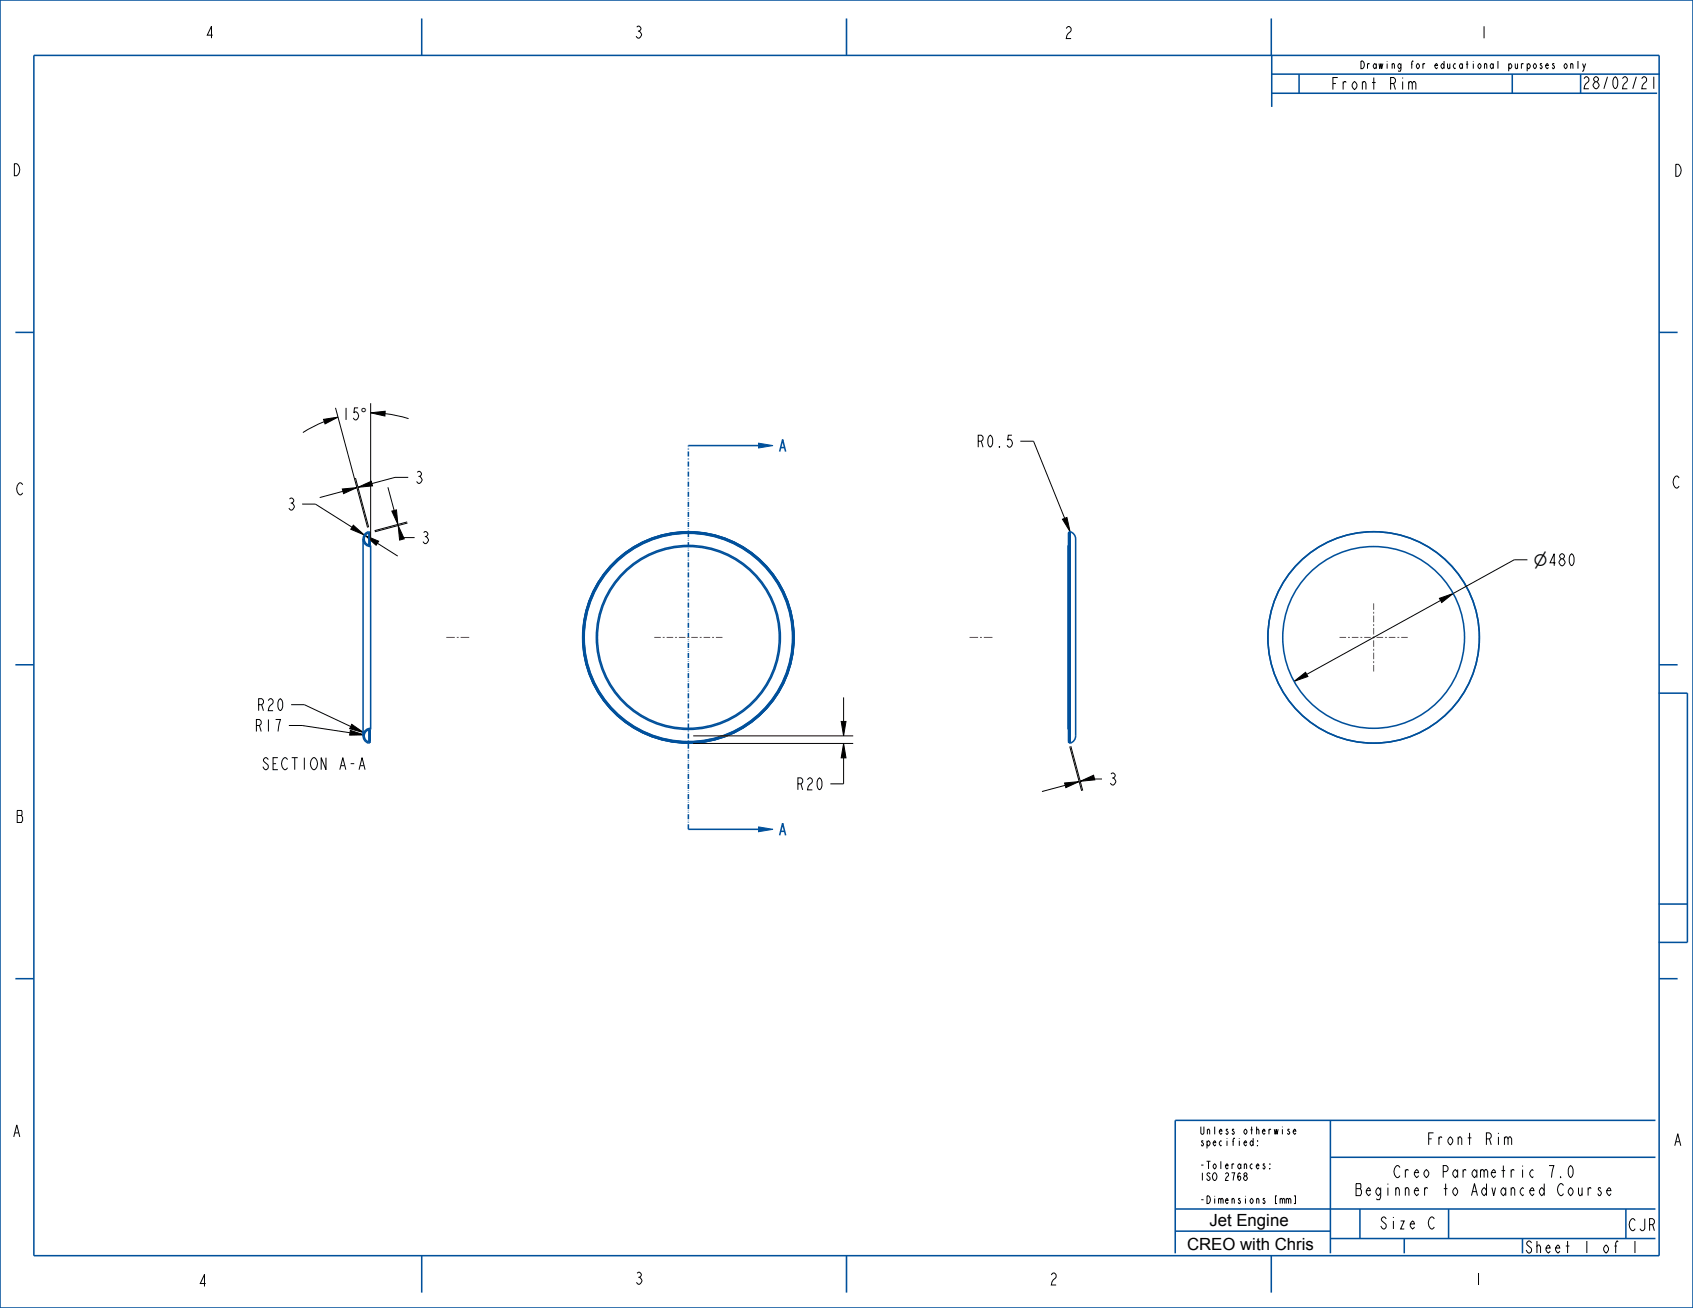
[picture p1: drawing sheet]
<svg xmlns="http://www.w3.org/2000/svg" width="559mm" height="432mm" viewBox="0 0 559 432" stroke-linecap="round" stroke-linejoin="round" font-family="sans-serif">
<path d="M250.4 273l4.7 .8-4.7 .8z" fill="#00509b"/>
<path d="M250.4 273l4.7 .8-4.7 .8z" fill="none" stroke="#00509b" stroke-width=".33"/>
<path d="M257.3 275.8l1-4 1 4M257.7 274.4h1.2" fill="none" stroke="#00509b" stroke-width=".51"/>
<path d="M250.4 146.3l4.7 .8-4.7 .8z" fill="#00509b"/>
<path d="M250.4 146.3l4.7 .8-4.7 .8z" fill="none" stroke="#00509b" stroke-width=".33"/>
<g fill="none" stroke="#00509b" stroke-width=".51">
<path d="M0 0h558.8v431.8h-558.8zM11.2 18.3h536.4v396.2h-536.4zM139.2 6.1v12.2M279.4 6.1v12.2M419.6 6.1v12.2M419.8 18.2v17.1M419.8 30.8h127.2M419.8 24.5h128.1M428.8 24.5v6.3M499.1 24.5v6.3M5.1 109.7h6.1M547.6 109.7h6.1"/>
<path d="M227.2 147.1h23.2M257.3 149.1l1-4 1 4M257.7 147.8h1.2M119.8 177.9v65M121.8 175.9a2.12 2.12 0 0 0-1.6 2.3 2.12 2.12 0 0 0 2.1 1.9v60.7a2.13 2.13 0 0 0-2.1 1.9 2.13 2.13 0 0 0 1.6 2.3M121.8 175.9v4.1M121.8 175.9v.2M121.8 176.1v3.9M122.2 176l-.1-.4a2.42 2.42 0 0 0-2.3 2.5 2.42 2.42 0 0 0 2.5 2.3M122.2 176v4M122.2 176l-.4 .1M352.8 175.6v69.7"/>
<path d="M353.2 175.6h-.4M353.2 175.6v69.7M353.2 175.5l1.3 .9 .5 1.5v65l-.5 1.5-1.3 .9M353.2 175.5v.1M353.2 175.5v69.8M352.7 180v60.8M5.1 219.5h6.1M547.6 219.5h6.1M547.5 228.8h9.4v82.3h-9.4M121.7 245.3h.1M121.8 240.9v4.1M121.8 244.8l.4 .1"/>
<path d="M121.8 240.9v3.9M121.8 244.8v.2M122.2 244.9l-.1 .4h-.4M122.2 240.8v4.1M122.3 240.4a2.49 2.49 0 0 0-2.4 2.2 2.49 2.49 0 0 0 1.8 2.7M352.8 245.3h.4M353.2 245.3h.1M227.2 273.8h23.2M547.5 298.4h9.4M5.1 323.1h6.1M547.6 323.1h6.1M439.1 369.9v43.8"/>
<path d="M546.4 369.9h-158.5v43.8M387.9 399.1h158.5M439.1 382h107.3M448.9 399.1v9.8M478.1 399.1v9.8M536.7 399.1v9.8M139.2 414.5v12.2M279.4 414.5v12.2M387.9 406.4h51.2M419.6 414.5v12.2M439.1 408.9h107.3M463.5 408.9v4.8"/>
<circle cx="227.2" cy="210.4" r="34.9"/>
<circle cx="227.2" cy="210.4" r="34.4"/>
<circle cx="227.2" cy="210.4" r="34.5"/>
<circle cx="227.2" cy="210.4" r="30.4"/>
<circle cx="227.2" cy="210.4" r="30"/>
<circle cx="453.4" cy="210.4" r="34.9"/>
<circle cx="453.4" cy="210.4" r="30"/>
</g>
<path d="M227.2 273.8v-126.7" fill="none" stroke="#00509b" stroke-width=".51" stroke-dasharray="1.7 .5 .2 .3 .2 .5" stroke-linecap="butt"/>
<g fill="none" stroke="#000" stroke-width=".33">
<path d="M523.4 21l-.5 1.5M106.8 138.4l4.8-.7-4.3 2.2zM107 139.2l-4 1.8-3 1.8M110.7 134.6l10.6 39.6M122.3 136.3l4.8-.5-.1 1.5zM122.3 133.1v45.4M127.1 136.6l4.3 .7 3.4 .9M117.3 157.8l4.4 16.3M134.7 157.6h-4.3l-7.6 2M336.8 145.7h4.3l10.3 25.4M99.7 166.4h4.4l12.1 7.7M113 161.4l4.8-.4-4.4 2z"/>
<path d="M113.2 162.2l-7.7 2.1M116.6 173.4l3.6 3.2-4.4-1.9zM118.2 160.9l4.4-2 .4 1.5zM120.5 176.8l4.5 1.9-.9 1.3zM121 175.8l-.7 .7M124.6 179.3l6.7 4.3M128 160.9l2.1 7.6M129.3 168.7l1.6-.4 .4 4.8zM131.4 173.5l2 4.4-1.5 .4zM132.5 177.5h4.4M134.4 172.3l-10.8 2.9M134.5 172.7l-10.8 2.8"/>
<path d="M350.7 171.4l1.5-.6 1 4.7zM122.2 180l-.3 .4M475.1 197.5l4.5-1.6-3.7 3zM475.5 198.2l-44.2 24.4M504.1 184.8h-4.3l-20.2 11.1M95.3 239.5h4.4l15.8 2.4M96.1 232.6h4.4l15.3 7.2M116.1 239.1l4 2.8-4.7-1.3zM277.6 238.2h1.6l-.8 4.7zM278.4 230.2v8M427.1 224.9l3.8-3 .8 1.4zM115.6 241.1l4.6 1.5-4.8 .1z"/>
<path d="M121.4 240.6l-1.4 1.4M228.8 245.4h52.8M228.8 242.9h52.8M278.4 245.4l.8 4.8h-1.6zM278.4 250.2v8.6h-4.3M351.4 258.5l4.8-.5-4.4 2zM351.6 259.2l-7.7 2.1M353.1 246.4l3.9 14.7M353.4 246.3l4 14.7M356.6 257.9l4.3-2 .5 1.6zM359.4 257.2h4.3"/>
</g>
<g fill="#000">
<path d="M106.8 138.4l4.8-.7-4.3 2.2zM122.3 136.3l4.8-.5-.1 1.5zM113 161.4l4.8-.4-4.4 2zM118.2 160.9l4.4-2 .4 1.5zM116.6 173.4l3.6 3.2-4.4-1.9zM120.5 176.8l4.5 1.9-.9 1.3zM129.3 168.7l1.6-.4 .4 4.8zM131.4 173.5l2 4.4-1.5 .4zM350.7 171.4l1.5-.6 1 4.7zM475.1 197.5l4.5-1.6-3.7 3zM427.1 224.9l3.8-3 .8 1.4zM116.1 239.1l4 2.8-4.7-1.3z"/>
<path d="M115.6 241.1l4.6 1.5-4.8 .1zM277.6 238.2h1.6l-.8 4.7zM278.4 245.4l.8 4.8h-1.6zM351.4 258.5l4.8-.5-4.4 2zM356.6 257.9l4.3-2 .5 1.6z"/>
</g>
<g fill="none" stroke="#785055" stroke-width=".33">
<path d="M453.4 199.2v2.1M147.3 210.4h2.8M150.8 210.4h.6M152 210.4h2.9M215.9 210.4h2.2M218.7 210.4h.7M220 210.4h2.2M222.8 210.4h.6M224.1 210.4h2.2M226.9 210.4h.6M228.2 210.4h2.1M231 210.4h.6"/>
<path d="M232.2 210.4h2.2M235 210.4h.7M236.3 210.4h2.2M320 210.4h2.8M323.5 210.4h.6M324.7 210.4h2.9M442.1 210.4h2.2M444.9 210.4h.7M446.2 210.4h2.2M449 210.4h.6M450.3 210.4h2.1M453.1 210.4h.6"/>
<path d="M453.4 202v.6M453.4 203.2v2.2M453.4 206v.7M453.4 207.3v2.2M453.4 210.1v.6M453.4 211.4v2.2M453.4 214.2v.6M453.4 215.4v2.2M453.4 218.3v.6M453.4 219.5v2.2M454.3 210.4h2.2M457.1 210.4h.7"/>
<path d="M458.4 210.4h2.2M461.2 210.4h.7M462.5 210.4h2.2"/>
</g>
<g font-size="5.5">
<text x="119" y="138.6">°</text>
<text x="506.1" y="186.8">⌀480</text>
<text x="506.1" y="186.8">⌀</text>
<text x="399.2" y="404.6">Jet Engine</text>
<text x="391.8" y="412.6">CREO with Chris</text>
</g>
<g font-size="5.2">
<text x="67.6" y="12.6">4</text>
<text x="209.2" y="12.6">3</text>
<text x="351.1" y="12.7">2</text>
<text x="488.2" y="12.6">1</text>
<text x="439.2" y="29.6">Front Rim</text>
<text x="3.9" y="58">D</text>
<text x="552.3" y="58.2">D</text>
<text x="112.6" y="138.6">15°</text>
<text x="322.1" y="147.6">R0.5</text>
<text x="136.7" y="159.6">3</text>
<text x="551.8" y="161.1">C</text>
<text x="5.1" y="163.4">C</text>
<text x="94.6" y="168.4">3</text>
<text x="138.8" y="179.5">3</text>
<text x="84.6" y="234.6">R20</text>
<text x="83.8" y="241.5">R17</text>
<text x="86.8" y="254.1">SECTION</text>
<text x="111.8" y="254.1">A-A</text>
<text x="262.6" y="260.8">R20</text>
<text x="365.7" y="259.2">3</text>
<text x="5.1" y="271.5">B</text>
<text x="3.9" y="375.3">A</text>
<text x="470.8" y="378">Front Rim</text>
<text x="552.2" y="378.2">A</text>
<text x="460.4" y="388.8">Creo Parametric 7.0</text>
<text x="448.1" y="394.7">Beginner to Advanced Course</text>
<text x="455.2" y="405.7">Size C</text>
<text x="537.3" y="406.3">CJR</text>
<text x="65.3" y="424.7">4</text>
<text x="209.3" y="424">3</text>
<text x="346.2" y="424.2">2</text>
<text x="486.4" y="424.2">1</text>
</g>
<g font-size="5.2" fill="#00509b">
<text x="522" y="29.3">28/02/21</text>
<text x="503.1" y="413.7">Sheet 1 of 1</text>
</g>
<g font-size="3.3">
<text x="448.7" y="22.7">Drawing for educational purposes only</text>
<text x="395.8" y="374.5">Unless otherwise</text>
<text x="395.8" y="378.3">specified:</text>
<text x="395.8" y="385.9">-Tolerances:</text>
<text x="395.8" y="389.7">ISO 2768</text>
<text x="395.8" y="397.3">-Dimensions [mm]</text>
</g>
</svg>
